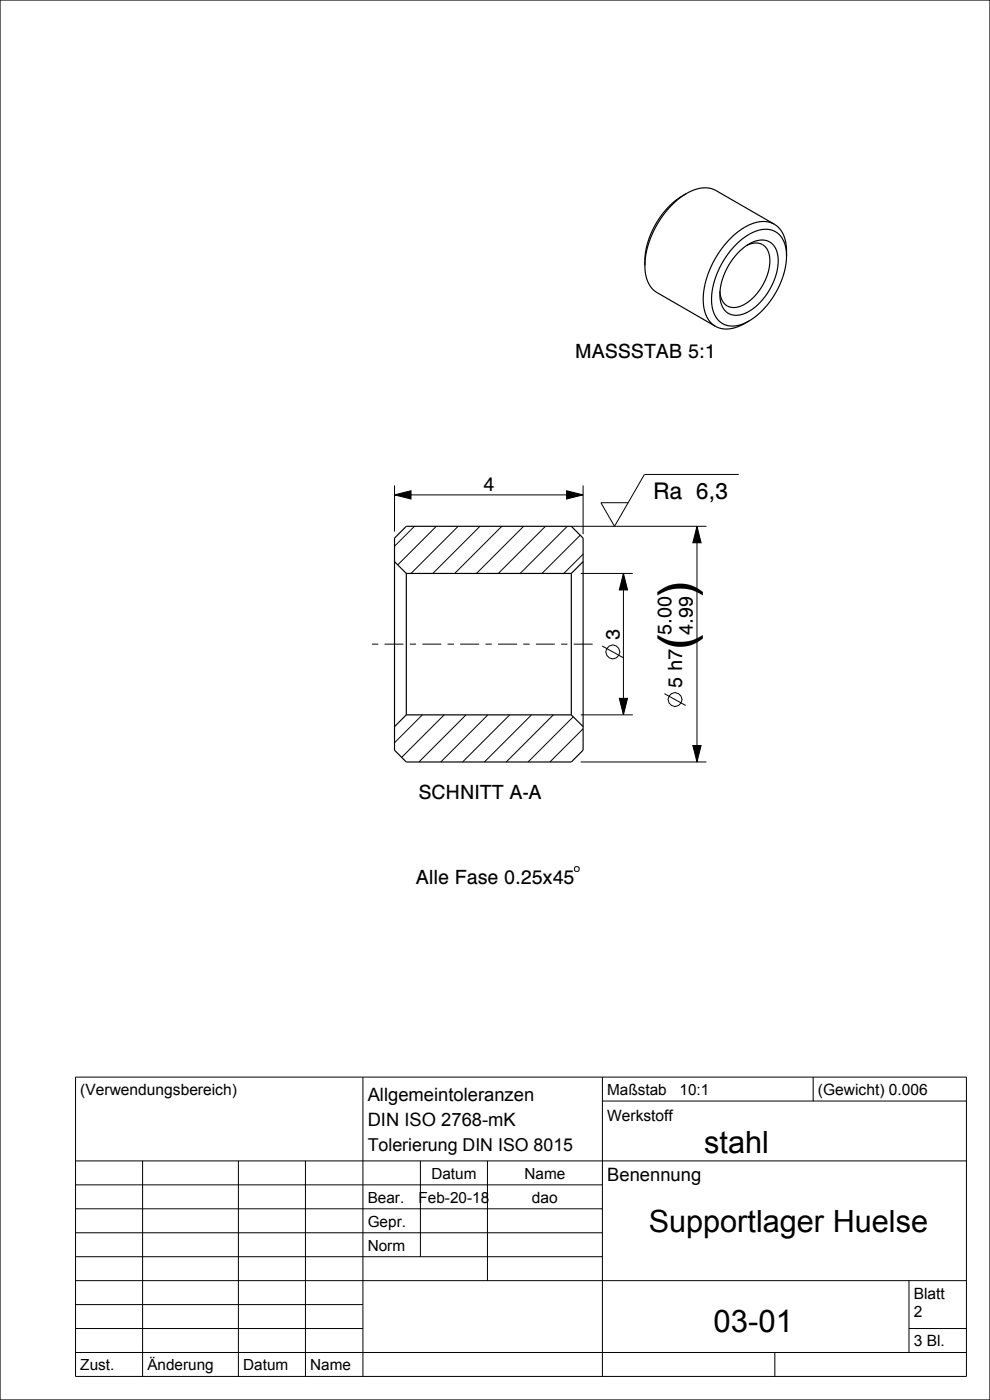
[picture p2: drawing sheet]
<svg xmlns="http://www.w3.org/2000/svg" width="210mm" height="297mm" viewBox="0 0 210 297" stroke-linecap="round" stroke-linejoin="round" font-family="sans-serif">
<g fill="none" stroke="#000" stroke-width=".21">
<path d="M83.7 105l3.5-.9v1.8zM83.7 103v9.8M83.7 105h40M87.9 111.7l-4.2 4.2M92.5 111.7l-8.1 8.1M97.2 111.7l-10 10M101.8 111.7l-10 10M106.4 111.7l-10 10M111.1 111.7l-10 10M115.7 111.7l-10 10M120.2 104.1l3.5 .9-3.5 .9zM120.3 111.7l-10 10"/>
<path d="M123.1 113.5l-8.1 8.2M123.2 111.7h26.6M123.7 117.6l-4.1 4.1M123.7 103v10.3M147.8 111.7l.9 3.5h-1.7zM147.8 111.7v50M156.7 100.7h-20l-6.3 11-2.9-5h5.7M123.2 121.7h11M127.7 137.1l4.5 2.5M132.2 121.7l.9 3.5h-1.7zM132.2 121.7v30M89.6 151.7l-5.9 5.9"/>
<path d="M94.2 151.7l-9 9M98.9 151.7l-10 10M103.5 151.7l-10 10M108.1 151.7l-10 10M112.7 151.7l-10 10M117.4 151.7l-10 10M121.6 152.1l-9.6 9.6M123.2 151.7h11M123.7 154.6l-7.1 7.1M131.4 148.2h1.7l-.9 3.5zM140.9 147.2l4.5 2.5M147 158.2h1.7l-.9 3.5z"/>
<path d="M123.2 161.7h26.6M122.1 183.9h.5l.3 .2v.5l-.3 .3h-.5l-.2-.3v-.5zM16 228.5h189v63.5h-189zM77 228.5v63.5M127.8 233.6h77.2M127.8 228.5v63.5M172.5 228.5v5.1M16 246.3h189M16 251.4h111.8M16 256.4h111.8M30.2 246.3v45.7M50.6 246.3v45.7"/>
<path d="M64.8 246.3v45.7M89.2 246.3v20.3M103.4 246.3v25.4M16 261.5h111.8M16 266.6h111.8M16 271.7h189M16 276.8h61M192.8 271.7v15.2M16 281.8h61M16 286.9h189M164.4 286.9v5.1M192.8 281.8h12.2"/>
<circle cx="130" cy="138.3" r="1.47"/>
<circle cx="143.2" cy="148.4" r="1.47"/>
</g>
<path d="M83.7 105l3.5-.9v1.8zM120.2 104.1l3.5 .9-3.5 .9zM147.8 111.7l.9 3.5h-1.7zM132.2 121.7l.9 3.5h-1.7zM131.4 148.2h1.7l-.9 3.5zM147 158.2h1.7l-.9 3.5z" fill="#000"/>
<g fill="none" stroke="#000" stroke-width=".25">
<path d="M0 0h210v297h-210zM136.8 56.4a6.2 6.2 0 0 0 2.6 5.7M145.6 41a19.5 19.5 0 0 0-8.8 15.4M145.6 41l-.9 .6a17.6 17.6 0 0 0-7.9 13.7v1.1M151.9 40.4a6.2 6.2 0 0 0-6.3 .6M156.8 53.4a6.2 6.2 0 0 1 5.8-2.3 4.1 4.1 0 0 1 2.5 4.6 13 13 0 0 1-7.6 11 3.5 3.5 0 0 1-4.8-3.5 13.5 13.5 0 0 1 4.1-9.8zM158.4 52a3.1 3.1 0 0 1 3.4 0 3.1 3.1 0 0 1 1.5 3 11.2 11.2 0 0 1-6.4 10 3.1 3.1 0 0 1-4.2-3.2M166.8 54.3v-1a5.9 5.9 0 0 0-3.1-6 7.2 7.2 0 0 0-6.8 1.6 19.2 19.2 0 0 0-7.7 15.8 5 5 0 0 0 4.1 5.1 7.4 7.4 0 0 0 4.7-1.2l.9-.5M166.8 54.3a17.6 17.6 0 0 1-7.9 13.8M166.8 54.3v-.6a4.7 4.7 0 0 0-4-5.1 9.3 9.3 0 0 0-7 3.6 16.1 16.1 0 0 0-4.7 13.1 4.4 4.4 0 0 0 6.6 3.4l1.2-.6M83.7 114.2l2.5-2.5h35l2.5 2.5v45l-2.5 2.5h-35l-2.5-2.5zM83.7 119.2l2.5 2.5"/>
<path d="M123.7 119.2l-2.5 2.5M86.2 121.7v30M86.2 121.7h35M121.2 121.7v30M86.2 151.7h35M86.2 151.7l-2.5 2.5M121.2 151.7l2.5 2.5"/>
</g>
<path d="M123.2 111.7h-2" fill="none" stroke="#000" stroke-width=".21" stroke-dasharray="4 4" stroke-linecap="butt"/>
<!-- layer: 02___PRT_ALL_AXES -->
<path d="M78.9 136.7h48.2" fill="none" stroke="#000" stroke-width=".21" stroke-dasharray="1.3 1.3 4 1.3" stroke-linecap="butt"/>
<!-- layer: 06___PRT_ALL_SURFS -->
<path d="M151.9 40.4l12.4 7.2M139.4 62.1l12.4 7.1" fill="none" stroke="#000" stroke-width=".25"/>
<g font-size="10.4">
<text x="146.9" y="126.5" transform="rotate(-90 146.9 126.5)">)</text>
<text x="146.9" y="137.7" transform="rotate(-90 146.9 137.7)">(</text>
</g>
<text font-size="6.6" x="151.4" y="282.5">03-01</text>
<g font-size="6.5">
<text x="149.4" y="244.6">stahl</text>
<text x="137.6" y="261.4">Supportlager Huelse</text>
</g>
<text font-size="4.9" x="138.5" y="105.9">Ra 6,3</text>
<g font-size="4.2">
<text x="122" y="75.9">MASSSTAB 5:1</text>
<text x="102.5" y="104.2">4</text>
<text x="131.5" y="135.8" transform="rotate(-90 131.5 135.8)">3</text>
<text x="142.4" y="134.6" transform="rotate(-90 142.4 134.6)">5.00</text>
<text x="146.9" y="134.6" transform="rotate(-90 146.9 134.6)">4.99</text>
<text x="144.7" y="145.9" transform="rotate(-90 144.7 145.9)">5 h7</text>
<text x="88.7" y="169.5">SCHNITT A-A</text>
<text x="88.2" y="187.6">Alle Fase 0.25x45</text>
</g>
<g font-size="3.9">
<text x="78" y="233.6">Allgemeintoleranzen</text>
<text x="78" y="239">DIN ISO 2768-mK</text>
<text x="128.8" y="250.6">Benennung</text>
</g>
<text font-size="3.8" x="78" y="244.2">Tolerierung DIN ISO 8015</text>
<g font-size="3.3">
<text x="17" y="232.3">(Verwendungsbereich)</text>
<text x="173.5" y="232.3">(Gewicht) 0.006</text>
<text x="128.8" y="237.8">Werkstoff</text>
<text x="91.5" y="250.1">Datum</text>
<text x="111.3" y="250.1">Name</text>
<text x="78" y="255.1">Bear.</text>
<text x="112.8" y="255.2">dao</text>
<text x="78" y="260.2">Gepr.</text>
<text x="78" y="265.3">Norm</text>
<text x="193.8" y="275.5">Blatt</text>
<text x="193.8" y="279.3">2</text>
<text x="193.8" y="285.7">3 Bl.</text>
<text x="17" y="290.7">Zust.</text>
<text x="31.3" y="290.7">Änderung</text>
<text x="51.6" y="290.7">Datum</text>
<text x="65.8" y="290.7">Name</text>
</g>
<g font-size="3.2">
<text x="128.8" y="232.3">Maßstab</text>
<text x="144.2" y="232.3">10:1</text>
<text x="88.8" y="255.1">Feb-20-18</text>
</g>
</svg>
